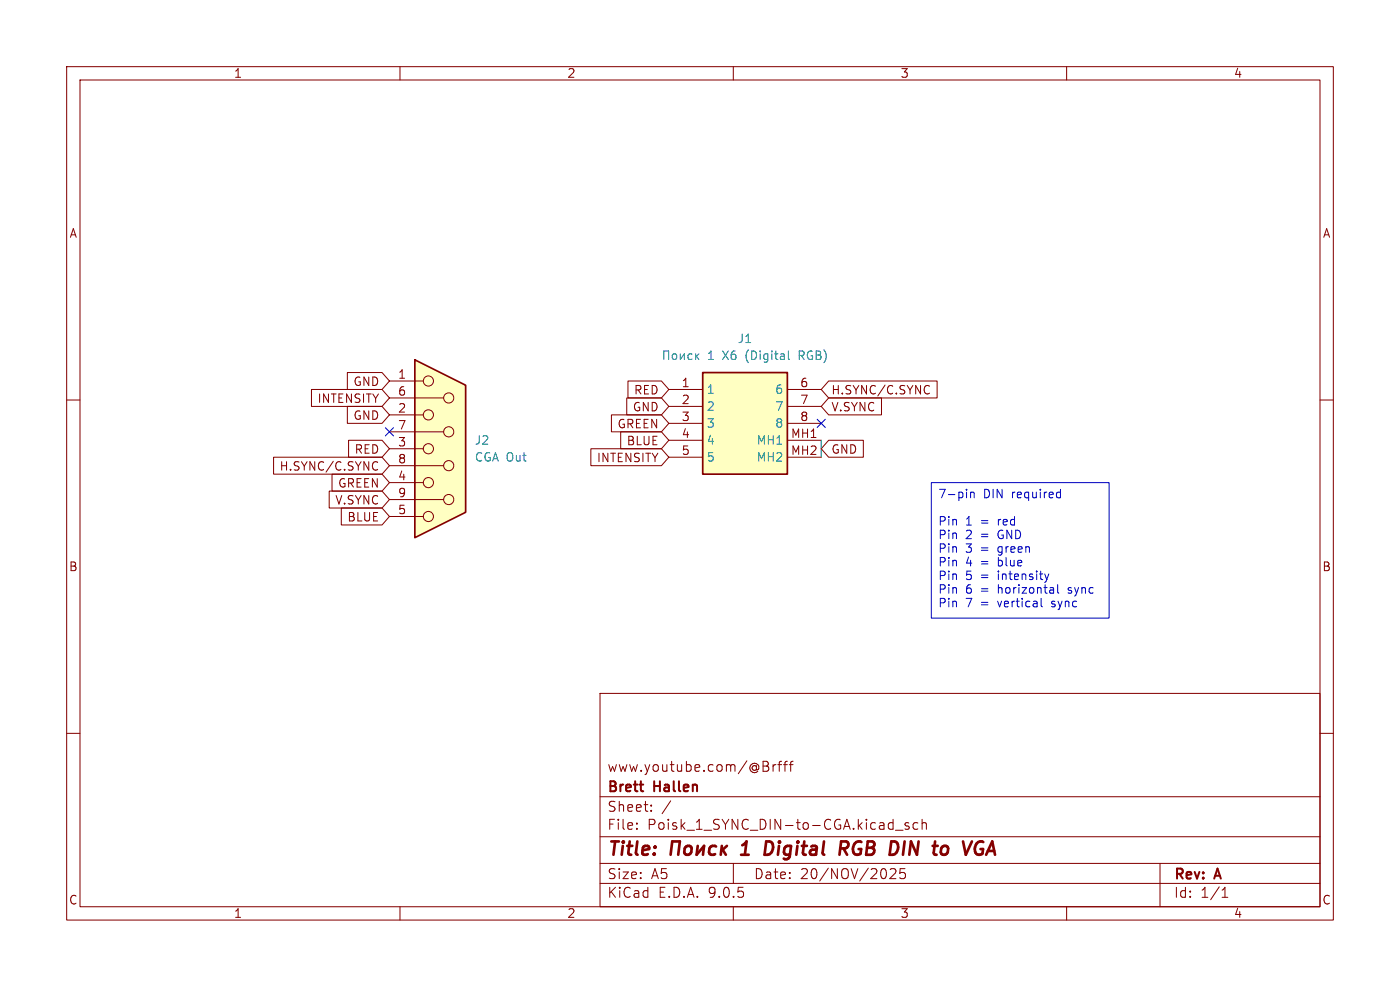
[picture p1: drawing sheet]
<svg xmlns="http://www.w3.org/2000/svg" width="297mm" height="210mm" viewBox="0 0 297 210" stroke-linecap="round" stroke-linejoin="round" font-family="sans-serif">
<g fill="none" stroke="#840000" stroke-width=".22">
<path d="M14.1 14.1h268.8v181.1h-268.8zM17 17h263v175.3h-263zM84.9 14.1v2.9M155.6 14.1v2.9M226.3 14.1v2.9M14.1 84.9h2.9M280 84.9h2.9M14.1 155.6h2.9M127.3 147.1h152.7v45.2h-152.7zM280 155.6h2.9M127.3 177.5h152.7M127.3 169h152.7"/>
<path d="M135.1 175.7v.2M135.1 174.6v.2M138.1 171.9v.2M138.1 170.8v.2M142.3 169.9l-1.8 2.7M163 162.7v.7M164 162.2v1.4M164.6 162.2l-.4 .1-.2 .3M165 162.2h.8M165.8 161.5l-.4 .1-.1 .2v1.8M166.2 162.2h.8M167 161.5l-.4 .1-.1 .2v1.8"/>
<path d="M167.4 162.2h.8M168.2 161.5l-.4 .1-.1 .2v1.8M190 176.1h1.6M192.8 174.6l-.5-.1-.3 .3 .1 .3 .7 .2v.5h-.8M194.7 174.6l-.6-.1-.4 .4v.6l.2 .3h.8M195.6 174.7a.53 .53 0 0 1 .9 .1v1.1M195.6 173.8v2.1M84.9 192.3v2.9M127.3 187.4h152.7M127.3 183.2h152.7M155.6 192.3v2.9M155.6 183.2v4.2"/>
<path d="M188.9 184.5l.3-.2 .7 .1a.58 .58 0 0 1 .1 .8l-1.2 1.2h1.3M192 184.3h-1l-.1 1 .3-.2 .7 .1 .2 .3-.1 .7-.3 .2h-.5l-.3-.2M226.3 192.3v2.9M246.1 183.2v9.1M259.3 190.3h1.2M259.3 188.8l.6-.6v2.1"/>
</g>
<g fill="none" stroke="#840000" stroke-width=".57">
<path d="M145.4 179.7a.73 .73 0 0 1 .8-.3 .73 .73 0 0 1 .5 .6l-.1 .8a.77 .77 0 0 1-.7 .5 .77 .77 0 0 1-.7-.5zM148 179.4l-.2 1.9 1.6-1.9-.3 1.9M151.9 179.6a.93 .93 0 0 0-1.4 .4l-.1 .8 .2 .4 .3 .1 .8-.1M153.1 179.4l-.2 1.9M154.2 179.4l-1.2 1.1M158.1 178.9l-.6 .4M162.5 178.5h.7a1.37 1.37 0 0 1 .6 2.1 1.28 1.28 0 0 1-1.6 .7zM165.3 179.4l-.3 1.9M165.4 178.5l-.1 .3M165.4 178.5l-.2 .1 .1 .2M165.4 178.5l.1 .1-.2 .2M167.8 179.6a.93 .93 0 0 0-1.4 .4l-.1 .8 .2 .4 .3 .1 .8-.1"/>
<path d="M167.8 179.4l-.3 2.3a.85 .85 0 0 1-1.2 .4M169.2 179.4l-.3 1.9M169.3 178.5v.3M169.3 178.5l-.2 .1 .2 .2M169.3 178.5l.1 .1-.1 .2M170.1 179.4h1.1M170.6 178.5l-.3 2.4 .1 .3 .6 .1M172.1 179.6l.3-.2 .8 .2 .1 .2-.2 1.5M174.8 178.5l-.3 2.4 .4 .4M178.3 180h1a.78 .78 0 0 0 .7-.7 .78 .78 0 0 0-.5-.8h-1.1l-.3 2.8M178.9 180l.8 1.3M191.9 178.5l-.3 2.8"/>
<path d="M142.3 181.3l.3-2.8h1.6l-.3 2.8M153.3 180.2l.7 1.1M157.2 181.3h1.6M173.3 180.1l-1 .1a.57 .57 0 0 0-.5 .5 .57 .57 0 0 0 .4 .6l.9-.1M209.2 181.3l1.3-2.8 .6 2.8M209.6 180.5h1.3"/>
</g>
<path d="M149.1 79h17.9v21.6h-17.9z" fill="#ffffc2"/>
<path d="M149.1 79h17.9v21.6h-17.9z" fill="none" stroke="#840000" stroke-width=".36"/>
<path d="M141.9 82.6h7.2M141.9 86.2h7.2M141.9 89.8h7.2M141.9 93.4h7.2M141.9 97h7.2M167 82.6h7.2M167 86.2h7.2M167 89.8h7.2M167 93.4h7.2M167 97h7.2" fill="none" stroke="#840000" stroke-width=".22"/>
<path d="M140.8 76.3v-1.8h1v1.8M142.8 75.1h.4l.4 .3v.5l-.4 .4-.4-.1-.2-.3v-.5zM144.3 75.1v1.2l.9-1.2v1.2M146.8 75.1h-.5l-.3 .3v.5l.1 .3h.7M147.6 75.1v1.2M147.8 75.6l.5 .7M148.3 75.1l-.7 .6M153.3 74.5l1.2 1.8M154.5 74.5l-1.2 1.8M156 74.5a.71 .71 0 0 0-.9 .7v.7l.2 .3 .5 .1 .2-.2 .1-.6-.1-.3-.6-.1-.3 .4M167.3 74.5v1.5l.2 .3" fill="none" stroke="#008484" stroke-width=".22"/>
<path d="M88 76.3l10.8 5.4v27l-10.8 5.4z" fill="#ffffc2"/>
<path d="M88 76.3l10.8 5.4v27l-10.8 5.4z" fill="none" stroke="#840000" stroke-width=".36"/>
<g fill="none" stroke="#840000" stroke-width=".22">
<path d="M73.7 79h7.3l1.6 1.8-1.6 1.8h-7.3zM58 97h23l1.6 1.8-1.6 1.8h-23zM66.1 82.6h14.9l1.6 1.8-1.6 1.8h-14.9zM73.7 86.2h7.3l1.6 1.8-1.6 1.8h-7.3zM73.9 93.4h7.1l1.6 1.8-1.6 1.8h-7.1zM79.3 98l.5-.1 .3 .2M80.1 99.6l-.3 .1-.5-.1M82.6 80.8h7.2M82.6 84.4h11.5M82.6 88h7.2M82.6 91.6h11.5M82.6 95.2h7.2"/>
<path d="M82.6 98.8h11.5M125.3 95.2h15l1.6 1.8-1.6 1.8h-15zM129.7 88h10.6l1.6 1.8-1.6 1.8h-10.6zM131.7 91.6h8.6l1.6 1.8-1.6 1.8h-8.6zM133 84.4h7.3l1.6 1.8-1.6 1.8h-7.3zM133.2 80.8h7.1l1.6 1.8-1.6 1.8h-7.1zM175.8 84.4h11.2v3.6h-11.2l-1.6-1.8zM175.8 80.8h23v3.6h-23l-1.6-1.8zM175.8 93.4h7.4v3.6h-7.4l-1.6-1.8zM196.4 81.9l.4-.1 .4 .1M197.2 83.4l-.4 .2-.4-.1M69.8 104.2h11.2l1.6 1.8-1.6 1.8h-11.2z"/>
<path d="M70.4 100.6h10.6l1.6 1.8-1.6 1.8h-10.6zM72.4 107.8h8.6l1.6 1.8-1.6 1.8h-8.6zM82.6 102.4h7.2M82.6 106h11.5M82.6 109.6h7.2"/>
<circle cx="90.9" cy="80.8" r="1.08"/>
<circle cx="90.9" cy="88" r="1.08"/>
<circle cx="90.9" cy="95.2" r="1.08"/>
<circle cx="95.2" cy="91.6" r="1.08"/>
<circle cx="95.2" cy="84.4" r="1.08"/>
<circle cx="95.2" cy="98.8" r="1.08"/>
<circle cx="90.9" cy="102.4" r="1.08"/>
<circle cx="90.9" cy="109.6" r="1.08"/>
<circle cx="95.2" cy="106" r="1.08"/>
</g>
<path d="M174.2 93.4v3.6" fill="none" stroke="#008400" stroke-width=".22"/>
<path d="M81.8 90.7l1.7 1.8M83.5 90.7l-1.7 1.8M173.4 88.9l1.7 1.8M175.1 88.9l-1.7 1.8" fill="none" stroke="#000084" stroke-width=".22"/>
<path d="M197.6 102.4h37.7v28.7h-37.7zM205.9 104.4v1.2M205.9 104.6l.3-.2 .4 .1 .1 1.1M224.5 104.4l.5 .1M225 103.8v1.8M225 105.5l-.5 .1M220.9 126.9v1.6l.2 .2M222.5 121.7l-.4 1.2M224.4 124v1.6l.2 .2" fill="none" stroke="#0000c2" stroke-width=".22"/>
<g font-size="3.9" fill="#840000">
<text x="128.7" y="182.3">Title:</text>
<text x="158.6" y="182.3">1</text>
<text x="181.6" y="182.3">RGB</text>
<text x="193.4" y="182.3">DIN</text>
<text x="203.8" y="182.3">to</text>
</g>
<g font-size="3" fill="#840000">
<text x="128.7" y="164">www.youtube.com/@Brfff</text>
<text x="128.7" y="172.5">Sheet:</text>
<text x="128.7" y="168.6">Brett</text>
<text x="138.8" y="168.6">Hallen</text>
<text x="128.7" y="176.3">File:</text>
<text x="137.3" y="176.3">Poisk_1_SYNC_DIN-to-CGA.kicad_sch</text>
<text x="128.7" y="190.8">KiCad</text>
<text x="128.7" y="186.8">Size:</text>
<text x="138.1" y="186.8">A5</text>
<text x="139.6" y="190.8">E.D.A.</text>
<text x="150.4" y="190.8">9.0.5</text>
<text x="159.8" y="186.8">Date:</text>
<text x="169.7" y="186.8">20/NOV/2025</text>
<text x="248.9" y="187.1">Rev:</text>
<text x="248.9" y="190.8">Id:</text>
<text x="254.7" y="190.8">1/1</text>
<text x="257.9" y="187.1">A</text>
</g>
<g font-size="2.6" fill="#840000">
<text x="49.5" y="16.8">1</text>
<text x="120.2" y="16.8">2</text>
<text x="190.9" y="16.8">3</text>
<text x="261.6" y="16.8">4</text>
<text x="14.6" y="50.7">A</text>
<text x="280.5" y="50.7">A</text>
<text x="14.5" y="121.5">B</text>
<text x="280.4" y="121.5">B</text>
<text x="14.5" y="192.2">C</text>
<text x="49.5" y="195">1</text>
<text x="120.2" y="195">2</text>
<text x="190.9" y="195">3</text>
<text x="261.6" y="195">4</text>
<text x="280.4" y="192.2">C</text>
</g>
<g font-size="2.5" fill="#008484">
<text x="150.1" y="76.7">1</text>
<text x="156.4" y="73.1">J1</text>
<text x="158.6" y="76.7">(Digital</text>
<text x="170.1" y="76.7">RGB)</text>
<text x="149.8" y="83.8">1</text>
<text x="164.3" y="83.8">6</text>
<text x="149.8" y="87.4">2</text>
<text x="164.3" y="87.4">7</text>
<text x="100.6" y="94.6">J2</text>
<text x="149.8" y="91">3</text>
<text x="149.8" y="94.6">4</text>
<text x="160.4" y="94.6">MH1</text>
<text x="164.3" y="91">8</text>
<text x="100.6" y="98.2">CGA Out</text>
<text x="149.8" y="98.2">5</text>
<text x="160.4" y="98.2">MH2</text>
</g>
<g font-size="2.5" fill="#840000">
<text x="74.8" y="82.2">GND</text>
<text x="84.3" y="80.5">1</text>
<text x="134.4" y="84">RED</text>
<text x="144.5" y="82.3">1</text>
<text x="169.6" y="82.3">6</text>
<text x="176.2" y="84">H.SYNC/C.SYNC</text>
<text x="67.2" y="85.8">INTENSITY</text>
<text x="74.8" y="89.4">GND</text>
<text x="84.3" y="84.1">6</text>
<text x="84.3" y="87.6">2</text>
<text x="134.1" y="87.6">GND</text>
<text x="144.5" y="85.9">2</text>
<text x="144.5" y="89.4">3</text>
<text x="169.6" y="85.9">7</text>
<text x="169.6" y="89.4">8</text>
<text x="176.2" y="87.6">V.SYNC</text>
<text x="84.3" y="91.2">7</text>
<text x="84.3" y="94.8">3</text>
<text x="130.9" y="91.2">GREEN</text>
<text x="132.8" y="94.7">BLUE</text>
<text x="144.5" y="93">4</text>
<text x="167.7" y="93">MH1</text>
<text x="59.2" y="100.1">H.SYNC/C.SYNC</text>
<text x="75.1" y="96.5">RED</text>
<text x="84.3" y="98.4">8</text>
<text x="126.5" y="98.3">INTENSITY</text>
<text x="144.5" y="96.6">5</text>
<text x="167.7" y="96.6">MH2</text>
<text x="176.2" y="96.5">GND</text>
<text x="71" y="107.3">V.SYNC</text>
<text x="71.6" y="103.7">GREEN</text>
<text x="84.3" y="102">4</text>
<text x="84.3" y="105.6">9</text>
<text x="73.6" y="110.9">BLUE</text>
<text x="84.3" y="109.2">5</text>
</g>
<g font-size="2.5" fill="#0000c2">
<text x="198.9" y="106.2">7-pin</text>
<text x="208.6" y="106.2">DIN</text>
<text x="214.8" y="106.2">required</text>
<text x="198.9" y="112">Pin</text>
<text x="204.8" y="112">1</text>
<text x="208.2" y="112">=</text>
<text x="212.1" y="112">red</text>
<text x="198.9" y="114.8">Pin</text>
<text x="198.9" y="117.7">Pin</text>
<text x="204.8" y="114.8">2</text>
<text x="204.8" y="117.7">3</text>
<text x="208.2" y="114.8">=</text>
<text x="208.2" y="117.7">=</text>
<text x="212.1" y="114.8">GND</text>
<text x="212.1" y="117.7">green</text>
<text x="198.9" y="120.6">Pin</text>
<text x="198.9" y="123.5">Pin</text>
<text x="204.8" y="120.6">4</text>
<text x="204.8" y="123.5">5</text>
<text x="208.2" y="120.6">=</text>
<text x="208.2" y="123.5">=</text>
<text x="212.1" y="120.6">blue</text>
<text x="212.1" y="123.5">intensity</text>
<text x="198.9" y="126.4">Pin</text>
<text x="198.9" y="129.3">Pin</text>
<text x="204.8" y="126.4">6</text>
<text x="204.8" y="129.3">7</text>
<text x="208.2" y="126.4">=</text>
<text x="208.2" y="129.3">=</text>
<text x="212.1" y="126.4">horizontal</text>
<text x="212.1" y="129.3">vertical</text>
<text x="223.8" y="129.3">sync</text>
<text x="227.3" y="126.4">sync</text>
</g>
</svg>
